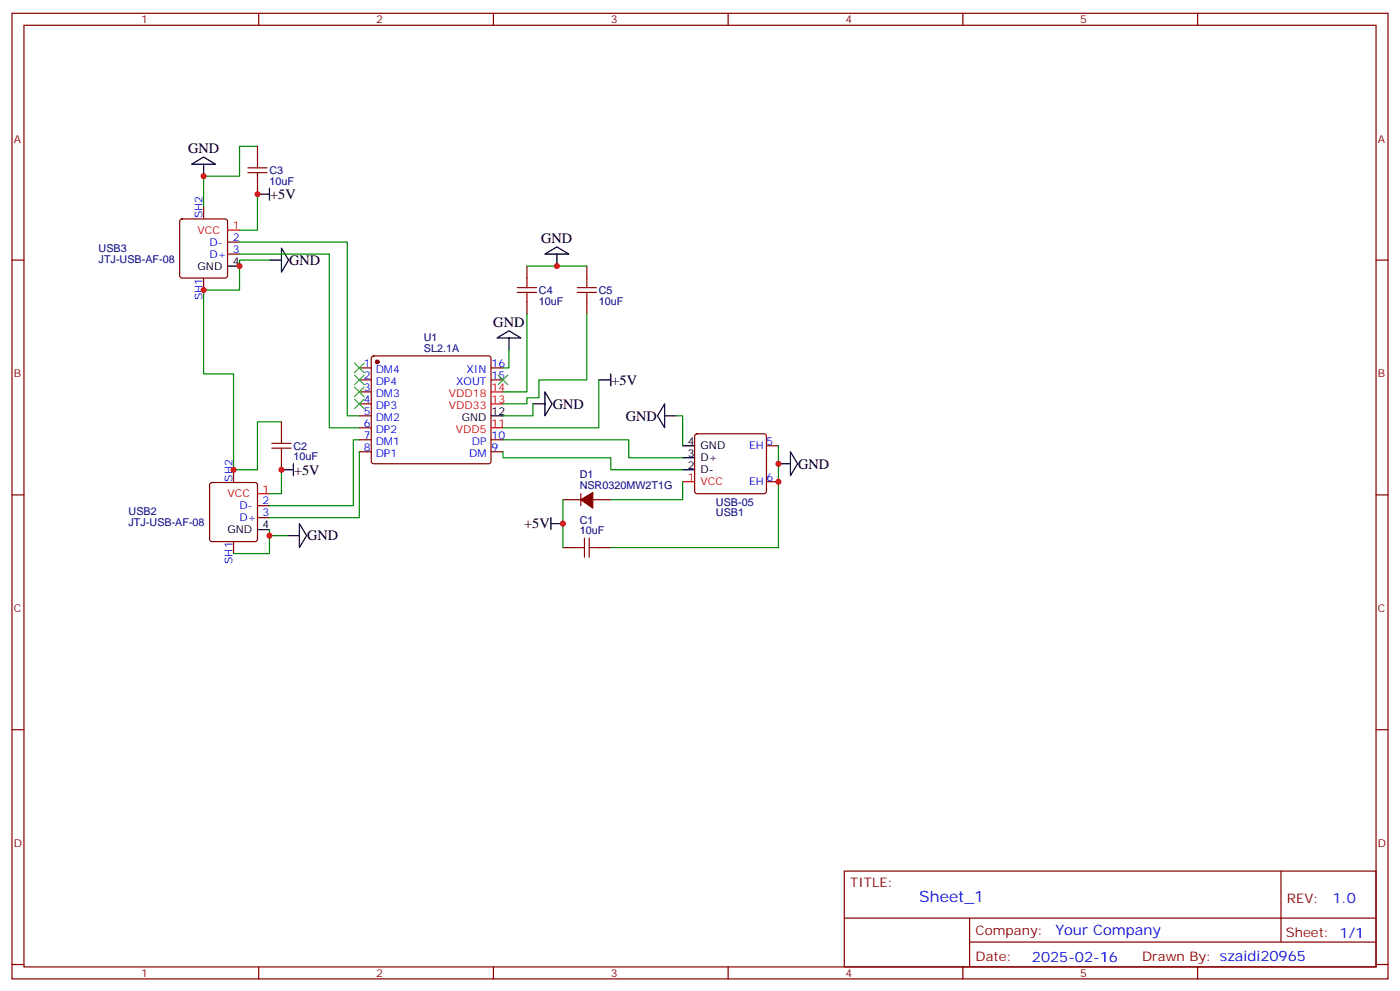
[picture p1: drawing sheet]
<svg xmlns="http://www.w3.org/2000/svg" width="412mm" height="292mm" viewBox="0 0 412 292" stroke-linecap="round" stroke-linejoin="round" font-family="sans-serif">
<g fill="none" stroke="#870000" stroke-width=".35">
<path d="M3.5 3.9h405.4v284.4h-405.4zM7.1 7.4h398.2v277.3h-398.2zM76.2 3.9v3.5M145.3 3.9v3.5M214.5 3.9v3.5M283.6 3.9v3.5M352.8 3.9v3.5M75.8 43.1v3.5M75.8 53.7v3.5M3.5 76.6h3.6M53.2 64.7l.4-.2h12.7l.5 .2 .2 .5v16l-.2 .5-.5 .2h-12.7l-.5-.3-.2-.4v-16zM60 60.7v3.5"/>
<path d="M67 71.3h3.6M67 74.8h3.6M155.2 78.4v3.5M172.9 78.4v3.5M405.3 76.6h3.6M60 81.9v3.5M155.2 88.9v3.6M172.9 88.9v3.6M105.8 108.3h3.6M105.8 111.9h3.6M105.8 115.4h3.6M105.8 118.9h3.6"/>
<path d="M109.6 105l.5-.2h33.8l.5 .2 .2 .5v30.4l-.2 .5-.5 .2h-33.8l-.5-.3-.2-.4v-30.4zM144.6 108.3h3.6M144.6 111.9h3.6M68.8 138.3v3.6M82.9 124.2v3.5M82.9 134.8v3.5M105.8 122.4h3.6M105.8 126h3.6M105.8 129.5h3.6M105.8 133h3.6M144.6 129.5h3.6M144.6 133h3.6"/>
<path d="M204.8 127.9l.5-.2h19.8l.5 .2 .2 .5v16.3l-.3 .5-.4 .2h-19.8l-.5-.3-.2-.4v-16.3zM225.8 131.3h3.5M3.5 145.7h3.6M62 142.3l.4-.2h12.7l.5 .2 .2 .5v16l-.2 .5-.5 .2h-12.7l-.5-.2-.2-.5v-16zM68.8 159.5v3.5M75.8 148.9h3.6M75.8 152.4h3.6M165.8 147.1h5.3M171.1 145.4v3.5M174.6 147.1h5.3M225.8 141.9h3.5M405.3 145.7h3.6"/>
<path d="M165.8 161.3h3.5M176.4 161.3h3.5M3.5 214.9h3.6M405.3 214.9h3.6M248.7 256.5h156.6v28.2h-156.6zM377.3 256.5v20.9M248.7 270.4h156.5M285.6 277.4h119.6M285.6 270.4v14.1M3.5 284h3.6M76.2 284.7v3.6M145.3 284.7v3.6"/>
<path d="M214.5 284.7v3.6M283.6 284.7v3.6M352.8 284.7v3.6M405.3 284h3.6"/>
</g>
<g fill="none" stroke="#000" stroke-width=".35">
<path d="M56.4 48.4l3.6-2.2 3.5 2.2zM60 48.4v3.5M75.8 57.2h3.6M79.4 55.4v3.5M67 78.4h3.6M79.4 76.6h3.5M82.9 73.1l2.1 3.5-2.1 3.5zM160.5 74.8l3.5-2.1 3.6 2.1zM164 74.8v3.6M146.4 99.5l3.5-2.1 3.6 2.1zM149.9 99.5v3.5M157 118.9h3.5"/>
<path d="M160.5 115.4l2.1 3.5-2.1 3.5zM176.4 111.9h3.5M179.9 110.1v3.5M195.8 118.9v7.1l-2.1-3.6zM82.9 138.3h3.5M86.4 136.6v3.5M144.6 122.4h3.6M195.8 122.4h3.5M201.1 131.3h3.5M201.1 134.8h3.5M201.1 138.3h3.5M229.3 136.6h3.5"/>
<path d="M232.8 133l2.1 3.6-2.1 3.5zM75.8 156h3.6M84.7 157.7h3.5M88.2 154.2l2.1 3.5-2.1 3.6zM162.3 154.2h3.5M162.3 152.4v3.6"/>
</g>
<path d="M67 67.8h3.6M144.6 118.9h3.6M144.6 115.4h3.6M144.6 126h3.6M75.8 145.4h3.6M201.1 141.9h3.5" fill="none" stroke="#f00" stroke-width=".35"/>
<g fill="#870000" stroke="#870000" stroke-width=".35">
<path d="M171.1 147.1l3.5-2.1v4.6z"/>
<circle cx="111.1" cy="106.6" r=".53"/>
</g>
<g fill="none" stroke="#008700" stroke-width=".35">
<path d="M75.8 57.2v10.6h-5.2M75.8 43.1h-5.2v8.8h-10.6v8.8M70.6 71.3h31.7v51.1h3.5M70.6 74.8h26.4v51.2h8.8M79.4 76.6h-8.8v8.8h-10.6v24.7h8.8v28.2h7v-14.1h7.1M155.2 78.4h17.7M155.2 92.5v22.9h-7M172.9 92.5v19.4h-14.2v5.3h-3.5v1.7h-7M149.9 103v5.3h-1.7M157 118.9v3.5h-8.8M176.4 111.9v14.1h-28.2M82.9 138.3v7.1h-3.5"/>
<path d="M105.8 133v19.4h-26.4M105.8 129.5h-1.7v19.4h-24.7M148.2 129.5h37v5.3h15.9M148.2 133v1.8h31.7v3.5h21.2M199.3 122.4h1.8v8.9M229.3 131.3v30h-49.4M79.4 156v1.7h5.3M79.4 157.7v5.3h-10.6M165.8 147.1v14.2M201.1 141.9v5.2h-21.2"/>
</g>
<g fill="none" stroke="#a10000" stroke-width=".35">
<path d="M73 49.4h5.7M73 50.8h5.7M75.8 46.6v2.8M75.8 50.8v2.9M152.4 84.7h5.6M152.4 86.1h5.6M155.2 81.9v2.8M155.2 86.1v2.8M170 84.7h5.7M170 86.1h5.7M172.9 81.9v2.8M172.9 86.1v2.8"/>
<path d="M80.1 130.6h5.6M80.1 132h5.6M82.9 127.7v2.9M82.9 132v2.8M172.2 158.4v5.7M173.6 158.4v5.7M169.3 161.3h2.9M173.6 161.3h2.8"/>
</g>
<path d="M104.4 106.9l2.8 2.8M104.4 110.5l2.8 2.8M104.4 114l2.8 2.8M104.4 117.5l2.8 2.8M107.2 106.9l-2.8 2.8M107.2 110.5l-2.8 2.8M107.2 114l-2.8 2.8M107.2 117.5l-2.8 2.8M146.8 110.5l2.8 2.8M149.6 110.5l-2.8 2.8" fill="none" stroke="#3c3" stroke-width=".35"/>
<g fill="#c00">
<circle cx="60" cy="85.4" r=".88"/>
<circle cx="70.6" cy="78.4" r=".88"/>
<circle cx="79.4" cy="157.7" r=".88"/>
<circle cx="165.8" cy="154.2" r=".88"/>
<circle cx="229.3" cy="141.9" r=".88"/>
<circle cx="229.3" cy="136.6" r=".88"/>
<circle cx="82.9" cy="138.3" r=".88"/>
<circle cx="75.8" cy="57.2" r=".88"/>
<circle cx="60" cy="51.9" r=".88"/>
<circle cx="68.8" cy="138.3" r=".88"/>
<circle cx="164" cy="78.4" r=".88"/>
</g>
<text font-size="4.6" fill="#00f" x="270.8" y="265.5">Sheet_1</text>
<g font-size="4.2">
<text x="55.4" y="45.1">GND</text>
<text x="79.6" y="58.6">+5V</text>
<text x="159.4" y="71.7">GND</text>
<text x="85.2" y="78">GND</text>
<text x="145.3" y="96.4">GND</text>
<text x="180.1" y="113.3">+5V</text>
<text x="162.8" y="120.3">GND</text>
<text x="184.3" y="123.9">GND</text>
<text x="235.1" y="138">GND</text>
<text x="86.6" y="139.7">+5V</text>
<text x="154.4" y="155.6">+5V</text>
<text x="90.5" y="159.1">GND</text>
</g>
<g font-size="4.2" fill="#00f">
<text x="392.5" y="265.8">1.0</text>
<text x="310.9" y="275.3">Your Company</text>
<text x="304" y="283.1">2025-02-16</text>
</g>
<g font-size="3.9" fill="#800">
<text x="250.5" y="261.1">TITLE:</text>
<text x="379.1" y="265.8">REV:</text>
<text x="287.4" y="275.3">Company:</text>
<text x="378.7" y="275.9">Sheet: 1/1</text>
<text x="287.4" y="283">Date:</text>
<text x="336.4" y="283.1">Draw</text>
<text x="346.6" y="283.1">n By: szaidi20965</text>
</g>
<g font-size="3.2" fill="#800">
<text x="41.6" y="6.9">1</text>
<text x="110.8" y="6.9">2</text>
<text x="179.9" y="6.9">3</text>
<text x="249.1" y="6.9">4</text>
<text x="318.2" y="6.9">5</text>
<text x="4.1" y="42">A</text>
<text x="405.9" y="42">A</text>
<text x="4.1" y="111.2">B</text>
<text x="405.9" y="111.2">B</text>
<text x="4.1" y="180.3">C</text>
<text x="405.9" y="180.3">C</text>
<text x="4.1" y="249.4">D</text>
<text x="405.9" y="249.4">D</text>
<text x="41.6" y="287.7">1</text>
<text x="110.8" y="287.7">2</text>
<text x="179.9" y="287.7">3</text>
<text x="249.1" y="287.7">4</text>
<text x="318.2" y="287.7">5</text>
</g>
<g font-size="3.2" fill="#000080">
<text x="79.4" y="51.3">C3</text>
<text x="79.4" y="54.4">10uF</text>
<text x="29.1" y="77.4">JTJ-USB-AF-08</text>
<text x="29.1" y="74.1">USB3</text>
<text x="158.7" y="89.7">10uF</text>
<text x="158.7" y="86.6">C4</text>
<text x="176.4" y="89.7">10uF</text>
<text x="176.4" y="86.6">C5</text>
<text x="124.9" y="100.4">U1</text>
<text x="124.9" y="103.7">SL2.1A</text>
<text x="86.4" y="135.6">10uF</text>
<text x="86.4" y="132.5">C2</text>
<text x="170.8" y="144">NSR0320MW2T1G</text>
<text x="170.8" y="140.9">D1</text>
<text x="210.9" y="148.9">USB-05</text>
<text x="37.9" y="155">JTJ-USB-AF-08</text>
<text x="37.9" y="151.7">USB2</text>
<text x="170.8" y="154.3">C1</text>
<text x="210.9" y="152">USB1</text>
<text x="170.8" y="157.4">10uF</text>
</g>
<g font-size="3.2" fill="#00f">
<text x="59.6" y="64.2" transform="rotate(-90 59.6 64.2)">SH2</text>
<text x="68.5" y="70.9">2</text>
<text x="61.7" y="72.4">D-</text>
<text x="61.7" y="75.9">D+</text>
<text x="68.5" y="74.5">3</text>
<text x="59.6" y="88.4" transform="rotate(-90 59.6 88.4)">SH1</text>
<text x="107.2" y="108">1</text>
<text x="144.8" y="108">16</text>
<text x="107.2" y="111.5">2</text>
<text x="110.7" y="109.7">DM4</text>
<text x="110.7" y="113.3">DP4</text>
<text x="134.4" y="113.3">XOUT</text>
<text x="137.4" y="109.7">XIN</text>
<text x="144.8" y="111.5">15</text>
<text x="107.2" y="115">3</text>
<text x="107.2" y="118.6">4</text>
<text x="110.7" y="116.8">DM3</text>
<text x="107.2" y="122.1">5</text>
<text x="107.2" y="125.6">6</text>
<text x="110.7" y="120.3">DP3</text>
<text x="110.7" y="123.9">DM2</text>
<text x="107.2" y="129.2">7</text>
<text x="110.7" y="127.4">DP2</text>
<text x="110.7" y="130.9">DM1</text>
<text x="139" y="130.9">DP</text>
<text x="144.8" y="129.2">10</text>
<text x="225.8" y="130.9">5</text>
<text x="107.2" y="132.7">8</text>
<text x="110.7" y="134.4">DP1</text>
<text x="138.2" y="134.4">DM</text>
<text x="144.8" y="132.7">9</text>
<text x="220.7" y="132.3">EH</text>
<text x="68.4" y="141.9" transform="rotate(-90 68.4 141.9)">SH2</text>
<text x="220.7" y="142.9">EH</text>
<text x="225.8" y="141.5">6</text>
<text x="70.6" y="150">D-</text>
<text x="77.4" y="148.6">2</text>
<text x="70.6" y="153.5">D+</text>
<text x="77.4" y="152.1">3</text>
<text x="68.4" y="166.1" transform="rotate(-90 68.4 166.1)">SH1</text>
</g>
<g font-size="3.2" fill="#f00">
<text x="58.2" y="68.8">VCC</text>
<text x="68.5" y="67.4">1</text>
<text x="132.2" y="116.8">VDD18</text>
<text x="144.8" y="118.6">13</text>
<text x="144.8" y="115">14</text>
<text x="132.2" y="120.3">VDD33</text>
<text x="144.8" y="125.6">11</text>
<text x="134.3" y="127.4">VDD5</text>
<text x="202.6" y="141.5">1</text>
<text x="206.4" y="142.9">VCC</text>
<text x="67" y="146.4">VCC</text>
<text x="77.4" y="145">1</text>
</g>
<g font-size="3.2">
<text x="68.5" y="78">4</text>
<text x="58.2" y="79.4">GND</text>
<text x="136.1" y="123.9">GND</text>
<text x="144.8" y="122.1">12</text>
<text x="202.6" y="130.9">4</text>
<text x="202.6" y="134.4">3</text>
<text x="202.6" y="138">2</text>
<text x="206.4" y="132.3">GND</text>
<text x="206.4" y="135.9">D+</text>
<text x="206.4" y="139.4">D-</text>
<text x="77.4" y="155.6">4</text>
<text x="67" y="157">GND</text>
</g>
</svg>
